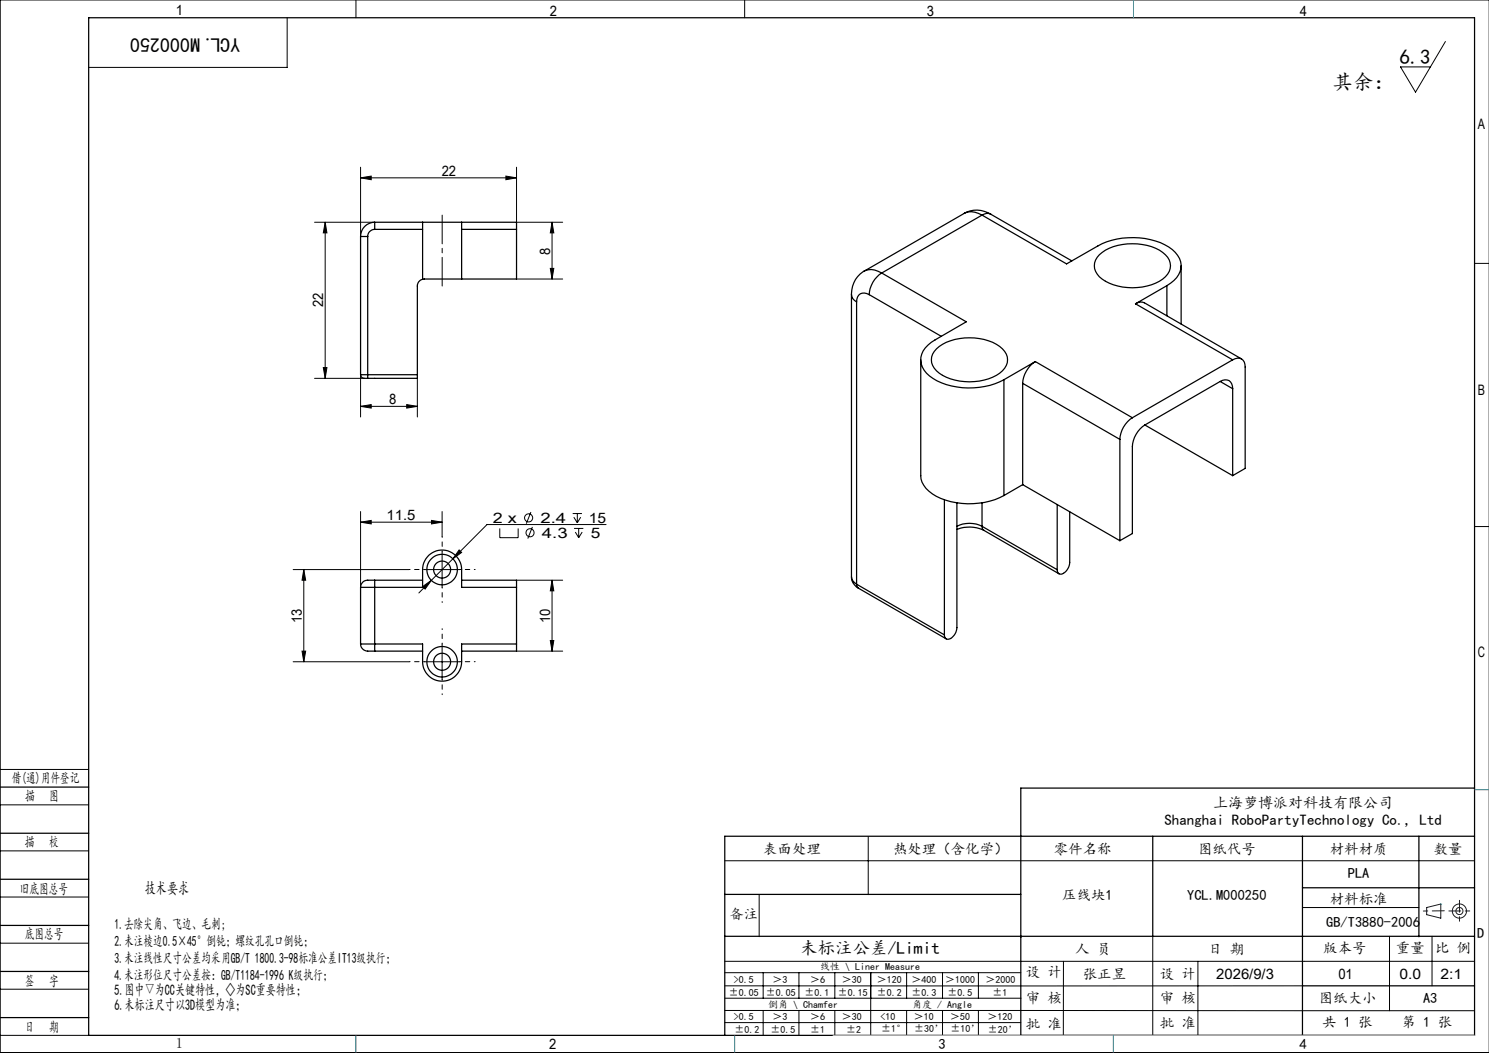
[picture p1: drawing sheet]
<svg xmlns="http://www.w3.org/2000/svg" width="420mm" height="297mm" viewBox="0 0 420 297" stroke-linecap="round" stroke-linejoin="round" font-family="sans-serif">
<g fill="none" stroke="#000" stroke-width=".28">
<path d="M100.4 0v5M210 0v5M420 0h-419.9v297h419.9M81 5v14h-56M407.7 11.7l-8.4 14.3-4.3-7.1h8.5M101.7 50.2l3-.5v1zM101.7 47.2v19.5M101.7 50.2h44M142.7 49.7l3 .5-3 .5zM145.7 47.2v15.5h13M88.7 62.7h17M91.7 62.7l.5 3h-1z"/>
<path d="M91.7 62.7v44M145.7 78.7h13M155.2 75.7h1l-.5 3zM155.7 62.7l.5 3h-1zM155.7 62.7v16M415.9 74.3h4.1M88.7 106.7h14M91.2 103.7h1l-.5 3zM101.7 114.6l3-.5v1zM101.7 105.7v11.9M101.7 114.6h16M114.7 114.1l3 .5-3 .5z"/>
<path d="M117.7 106.7v10.9M101.7 147.3l3-.5v1zM101.7 144.3v21.4M101.7 147.3h23M121.7 146.8l3 .5-3 .5zM124.7 144.3v7M124.7 155.6v10.1M129.5 155.1l.7 .7-2.5 1.8zM141 149v2.7h5.2v-2.7M149.8 144.4l-1.4 3.3M150.2 148.6l-1.3 3.3M161.5 144.8h2.6"/>
<path d="M161.9 145.9l.9 1.6M161.9 149h2.6M162.3 150.1l.9 1.6M162.8 144.8v2.7M163.2 149v2.7M163.8 145.9l-1 1.6M164.2 150.1l-1 1.6M171 148h-33.6l-15.7 15.7M415.9 148.5h4.1M82.7 160.7h32.7M85.7 160.7l.5 3h-1zM85.7 160.7v26"/>
<path d="M119.2 165.4l2.5-1.7-1.8 2.5zM119.7 160.7h10M121.7 163.7l-3.6 3.5M145.7 163.7h13M155.7 163.7l.5 2.9h-1zM155.7 163.7v20M82.7 186.7h32.7M85.2 183.7h1l-.5 3zM119.7 186.7h10M124.7 181.6v10.1M145.7 183.7h13M155.2 180.7h1l-.5 3z"/>
<path d="M0 217h25M0 227h25M0 240h25M244.9 236v16.3M0 253h25M204.4 242.8h211.5M214.1 252.4v11.8M367.4 256h32.8M0 266h25M0 279h25M204.4 271.1h211.5M204.4 278.1h163"/>
<path d="M204.4 274.4h83.5M215.3 274.4v7.1M225.4 274.4v7.1M235.5 274.4v7.1M245.6 274.4v17.6M255.7 274.4v7.1M265.9 274.4v7.1M276 274.4v7.1M300 271.1l-.1 21M325.2 264.1v27.9M337.9 271.1v20.9M391.9 264.1v21"/>
<path d="M403.9 264.1v14M0 292h25M204.4 285l211.5 .1M204.4 288.4h83.5M204.5 281.5h83.5M215.3 285v7M225.4 285v7M235.5 285v7M255.7 285v7M265.9 285v7M276 285v7M287.9 292h128"/>
<circle cx="149.1" cy="146.1" r="1.15"/>
<circle cx="149.5" cy="150.3" r="1.14"/>
</g>
<g fill="none" stroke="#191924" stroke-width=".28">
<path d="M402.4 256l4-1v4l-4-1z"/>
<circle cx="411.7" cy="257" r="1"/>
<circle cx="411.7" cy="257" r="2"/>
</g>
<path d="M124.7 80.7v-20" fill="none" stroke="#000" stroke-width=".28" stroke-dasharray="30.5 1.3 1.3 1.3" stroke-dashoffset="22.4"/>
<path d="M124.7 155.6v-4.3M119.7 160.6h-4.3M124.7 165.6v4.3M129.7 160.6h4.3M119.7 186.6h-4.3M124.7 181.6v-4.3M124.7 191.6v4.3M129.7 186.6h4.3" fill="none" stroke="#000" stroke-width=".28" stroke-dasharray="30.5 1.3 1.3 1.3" stroke-dashoffset="30.2"/>
<g fill="none" stroke="#000" stroke-width=".35">
<path d="M25 5h390.9v287h-390.9zM101.7 66.7h2M101.7 66.7v39M103.7 66.7v39M105.7 62.7a4 4 0 0 0-4 4M105.7 62.7v2M105.7 64.7a1.99 1.99 0 0 0-2 2M105.7 64.7h13.5M105.7 62.7h13.5M119.2 62.7h11M119.2 78.8a1.91 1.91 0 0 0-1.5 1.9v25M119.2 62.7v16.1"/>
<path d="M130.2 78.7l-11 .1M130.2 62.7h15.5v2M130.2 62.7v16M130.2 64.7h15.5M145.7 64.7v14h-15.5M243.7 76.5a7.3 7.3 0 0 0-3.5 6.6M243.7 76.5a4.8 4.8 0 0 1 5 .5M248.7 77l23.9 13.8-8.9 5.1a6.9 6.9 0 0 0-4 5.8 7.1 7.1 0 0 0 4.6 5.7 21.6 21.6 0 0 0 18.9-.3M248.7 77a7.6 7.6 0 0 0-3.5 6.1M272 60.2a7.3 7.3 0 0 1 7.5 .2M272 60.2a5 5 0 0 1 5 .5M272 60.2l-28.3 16.3"/>
<path d="M277 60.7l23.8 13.7 8.9-5a21.3 21.3 0 0 1 20 .3 5.9 5.9 0 0 1 3.2 6.8 7.5 7.5 0 0 1-3.8 4.1M277 60.7l-28.3 16.3M279.5 60.4a2.31 2.31 0 0 0-2.5 .3M279.5 60.4l22.8 13.2M310.1 71.9a15.2 15.2 0 0 1 13.4-2.7 9.2 9.2 0 0 1 6.3 4.1 4.7 4.7 0 0 1-2.8 6 16.4 16.4 0 0 1-16.1-.6 4.2 4.2 0 0 1-.8-6.8zM333.2 75v16.4M240.2 83.1a2.5 2.5 0 0 0 1.4 2.1M240.2 83.1v79.6M241.6 85.2v79.6M245.2 83.1a2.17 2.17 0 0 0-2.5-.2 2.17 2.17 0 0 0-1.1 2.3M245.2 83.1l20.3 11.8M264.2 98.4a15 15 0 0 1 13.4-2.7 8.2 8.2 0 0 1 6.5 5 5.5 5.5 0 0 1-4.1 5.7 16.5 16.5 0 0 1-15.1-1.1 4.2 4.2 0 0 1-.7-6.9z"/>
<path d="M320.3 85.7a2.49 2.49 0 0 1 2.5-.3l27.4 15.8M320.3 85.7l27.4 15.8M329.1 80.6l-8.8 5.1M329.1 80.6v8.5M101.7 105.7h2M101.7 105.7a1.57 1.57 0 0 0 2 1M103.7 105.7v1M103.7 105.7h14M117.7 105.7v1h-14M259.7 101.5v32.7a7 7 0 0 0 4.4 5.8 21.6 21.6 0 0 0 19.1-.2M283.2 107.1v32.7M288.5 108.1l27.4 15.8"/>
<path d="M288.5 108.1v28.6M292 102a7.9 7.9 0 0 0-3.5 6.1M292 102l27.4 15.8M292 102l-8.8 5.1M319.4 117.8a7.8 7.8 0 0 0-3.5 6.1M322.9 119.9a7.9 7.9 0 0 0-3.5 6.1v24.5l-3.5 2M322.9 119.9l24.8 14.3M344.2 107.6a2.15 2.15 0 0 1 2.5-.3 2.15 2.15 0 0 1 1 2.3M344.2 107.6l-21.3 12.3M344.2 107.6l3.5 2M347.7 101.5a2.15 2.15 0 0 1 2.5-.3 2.15 2.15 0 0 1 1 2.3v28.6l-3.5 2.1M347.7 101.5l-28.3 16.3"/>
<path d="M347.7 109.6v24.6M288.5 136.7l27.4 15.8M288.5 136.7l-5.3 3.1M315.9 123.9v28.6M266.4 141v38.1M269.9 149.3a9.5 9.5 0 0 1 7.6 .3M269.9 141.8v35.2a3.3 3.3 0 0 1-2.7 3.3l-.5-.3-.3-.9M269.9 148.4a7.8 7.8 0 0 1 7.1 0M277 148.4l.1 .8 .4 .4M277 148.4l21.2 12.3M277 141.8v6.6M277.5 149.6l21.2 12.3"/>
<path d="M298.2 142.3v18.4M301.7 144.4v14.2a3.3 3.3 0 0 1-2.7 3.3l-.5-.3-.3-.9M101.7 165.7h4M101.7 165.7v15.9M105.7 165.7h13.5v-5a5.5 5.5 0 0 1 5.5-5.6 5.5 5.5 0 0 1 5.5 5.6v5h15.5M105.7 163.7h-1.7a2.03 2.03 0 0 0-2.3 2M105.7 163.7v2M105.7 165.7v15.9M105.7 163.7h13.5M130.2 163.7h15.5v2M145.7 165.7v15.9M240.2 162.7a2.63 2.63 0 0 0 1.4 2.1"/>
<path d="M240.2 162.7a3.5 3.5 0 0 0 1.9 3.2M241.6 164.8l.2 .7 .3 .4M241.6 164.8l24.8 14.3M242.1 165.9l24.8 14.3M101.7 181.6h4M101.7 181.6a2.52 2.52 0 0 0 3.3 2.1h.7M105.7 181.6h13.5v5.1a5.5 5.5 0 0 0 5.5 5.4 5.5 5.5 0 0 0 5.5-5.4v-5.1h15.5M105.7 181.6v2.1M105.7 183.7h13.5M145.7 181.6v2.1h-15.5M0 222h25M0 235h25"/>
<path d="M325.2 235.9v28.2M367.4 235.9v56.1M400.2 235.9v28.3M415.9 235.9h-211.5v56.1M415.9 222.3h-128v69.7M0 248h25M204.4 252.3h83.5M367.4 250.4h48.5M0 261h25M0 274h25M204.4 264.1h211.5M367.4 278.1h48.5"/>
<path d="M0 287h25"/>
<circle cx="124.7" cy="160.6" r="2.4"/>
<circle cx="124.7" cy="160.6" r="4.3"/>
<circle cx="124.7" cy="186.6" r="2.4"/>
<circle cx="124.7" cy="186.6" r="4.3"/>
</g>
<path d="M407.4 256.9l-5.9 .1M408.7 256.9h6M411.7 253.9v6" fill="none" stroke="#191924" stroke-width=".28" stroke-dasharray="6.3 1.3 1.3 1.3" stroke-dashoffset="3"/>
<path d="M235 292h180.9" fill="none" stroke="#c0c0c0" stroke-width=".28"/>
<path d="M319.7 0v5M415.9 222.7h4.1M100.4 292v5M207.2 292v5M314 292v5" fill="none" stroke="#00f" stroke-width=".28"/>
<path d="M406.4 255h.1" fill="none" stroke="#0ff" stroke-width=".28"/>
<g fill="#000">
<path d="M101.7 50.2l3-.5v1zM142.7 49.7l3 .5-3 .5z"/>
<path d="M91.7 62.7l.5 3h-1zM91.2 103.7h1l-.5 3zM155.7 62.7l.5 3h-1zM155.2 75.7h1l-.5 3zM85.7 160.7l.5 3h-1zM85.2 183.7h1l-.5 3zM155.7 163.7l.5 2.9h-1zM155.2 180.7h1l-.5 3z"/>
<path d="M114.7 114.1l3 .5-3 .5zM101.7 114.6l3-.5v1z"/>
<path d="M119.2 165.4l.7 .8 1.8-2.5zM129.5 155.1l-1.8 2.5 2.5-1.8zM101.7 147.3l3-.5v1zM121.7 146.8l3 .5-3 .5z"/>
</g>
<g font-size="5.8">
<text x="394.8" y="18">6.3</text>
<text x="375.9" y="25.2">其余：</text>
</g>
<text font-size="5.6" x="67.7" y="10.6" transform="rotate(-180 67.7 10.6)">YCL.M000250</text>
<text font-size="4.9" x="225.7" y="269">未标注公差/Limit</text>
<text font-size="4.7" x="40.9" y="252.1">技术要求</text>
<g font-size="4.2">
<text x="342.2" y="227.9">上海萝博派对科技有限公司</text>
<text x="328.5" y="232.8">Shanghai RoboPartyTechnology Co., Ltd</text>
<text x="32.3" y="280.6">5.图中▽为CC关键特性，◇为SC重要特性；</text>
<text x="32.3" y="284.9">6.未标注尺寸以3D模型为准；</text>
</g>
<g font-size="4.1">
<text x="49.6" y="4.3">1</text>
<text x="155.1" y="4.6">2</text>
<text x="261.4" y="4.6">3</text>
<text x="366.6" y="4.6">4</text>
<text x="416.9" y="36.3">A</text>
<text x="124.6" y="49.6">22</text>
<text x="155.2" y="71.8" transform="rotate(-90 155.2 71.8)">8</text>
<text x="91.2" y="86.6" transform="rotate(-90 91.2 86.6)">22</text>
<text x="416.9" y="111.3">B</text>
<text x="109.8" y="114">8</text>
<text x="109" y="146.7">11.5</text>
<text x="139" y="147.5">2 x</text>
<text x="152.5" y="147.5">2.4</text>
<text x="166.1" y="147.5">15</text>
<text x="152.9" y="151.7">4.3</text>
<text x="166.6" y="151.7">5</text>
<text x="85.2" y="175.7" transform="rotate(-90 85.2 175.7)">13</text>
<text x="155.2" y="175.7" transform="rotate(-90 155.2 175.7)">10</text>
<text x="416.9" y="185.3">C</text>
<text x="3.3" y="220.9">借(通)用件登记</text>
<text x="7.1" y="226">描</text>
<text x="13.9" y="226">图</text>
<text x="7" y="238.9">描</text>
<text x="13.8" y="238.9">校</text>
<text x="215.3" y="240.8">表面处理</text>
<text x="251.9" y="240.8">热处理（含化学）</text>
<text x="297.3" y="240.8">零件名称</text>
<text x="337.9" y="240.8">图纸代号</text>
<text x="375.1" y="240.8">材料材质</text>
<text x="404.4" y="240.8">数量</text>
<text x="380.2" y="247.7">PLA</text>
<text x="5.6" y="252">旧底图总号</text>
<text x="299.6" y="253.7">压线块1</text>
<text x="334.9" y="253.7">YCL.M000250</text>
<text x="375.1" y="254.9">材料标准</text>
<text x="32.3" y="262.2">1.去除尖角、飞边、毛刺;</text>
<text x="205.7" y="259.3">备注</text>
<text x="374.1" y="261.4">GB/T3880-2006</text>
<text x="7" y="265">底图总号</text>
<text x="32.3" y="266.9">2.未注棱边0.5×45°倒钝；螺纹孔孔口倒钝；</text>
<text x="303.3" y="269">人 员</text>
<text x="340.8" y="269">日 期</text>
<text x="373.2" y="268.7">版本号</text>
<text x="393.7" y="268.7">重量</text>
<text x="404.8" y="268.7">比 例</text>
<text x="416.7" y="264.6">D</text>
<text x="32.3" y="271.7">3.未注线性尺寸公差均采用GB/T 1800.3-98标准公差IT13级执行；</text>
<text x="289.3" y="275.5">设 计</text>
<text x="7" y="278">签</text>
<text x="13.8" y="278">字</text>
<text x="32.3" y="276.4">4.未注形位尺寸公差按：GB/T1184-1996 K级执行；</text>
<text x="305.4" y="276">张正昱</text>
<text x="327.2" y="276">设 计</text>
<text x="343.1" y="276">2026/9/3</text>
<text x="377.5" y="276">01</text>
<text x="394.8" y="276">0.0</text>
<text x="406.3" y="276">2:1</text>
<text x="289.3" y="283">审 核</text>
<text x="327.2" y="282.9">审 核</text>
<text x="372" y="283">图纸大小</text>
<text x="401.4" y="283">A3</text>
<text x="7" y="291">日</text>
<text x="13.8" y="291">期</text>
<text x="289.3" y="290.1">批 准</text>
<text x="327.2" y="290">批 准</text>
<text x="373" y="289.8">共 1 张</text>
<text x="395.4" y="289.8">第 1 张</text>
<text x="49.6" y="295.6">1</text>
<text x="154.9" y="296">2</text>
<text x="264.7" y="296">3</text>
<text x="366.6" y="296">4</text>
</g>
<g font-size="2.8">
<text x="231.3" y="273.6">线性 \ Liner Measure</text>
<text x="205.6" y="280.8">±0.05</text>
<text x="207" y="277.2">&gt;0.5</text>
<text x="216" y="280.8">±0.05</text>
<text x="217.9" y="277.2">＞3</text>
<text x="227" y="280.8">±0.1</text>
<text x="228.5" y="277.2">＞6</text>
<text x="236.3" y="280.8">±0.15</text>
<text x="237.5" y="277.2">＞30</text>
<text x="247.4" y="277.2">＞120</text>
<text x="247.4" y="280.8">±0.2</text>
<text x="257.1" y="277.2">＞400</text>
<text x="257.1" y="280.8">±0.3</text>
<text x="266.6" y="277.2">＞1000</text>
<text x="267.3" y="280.8">±0.5</text>
<text x="278" y="277.2">＞2000</text>
<text x="279.9" y="280.8">±1</text>
<text x="207" y="287.8">&gt;0.5</text>
<text x="216.6" y="284.3">倒角 \ Chamfer</text>
<text x="217.9" y="287.8">＞3</text>
<text x="228.5" y="287.8">＞6</text>
<text x="237.5" y="287.8">＞30</text>
<text x="248.4" y="287.8">&lt;10</text>
<text x="257.3" y="284.3">角度 / Angle</text>
<text x="257.8" y="287.8">＞10</text>
<text x="268" y="287.8">＞50</text>
<text x="278.5" y="287.8">＞120</text>
<text x="207.1" y="291.3">±0.2</text>
<text x="217.3" y="291.3">±0.5</text>
<text x="228.5" y="291.3">±1</text>
<text x="238.7" y="291.3">±2</text>
<text x="248.6" y="291.1">±1°</text>
<text x="257.8" y="291.1">±30’</text>
<text x="268.1" y="291.1">±10’</text>
<text x="278.6" y="291.2">±20’</text>
</g>
</svg>
